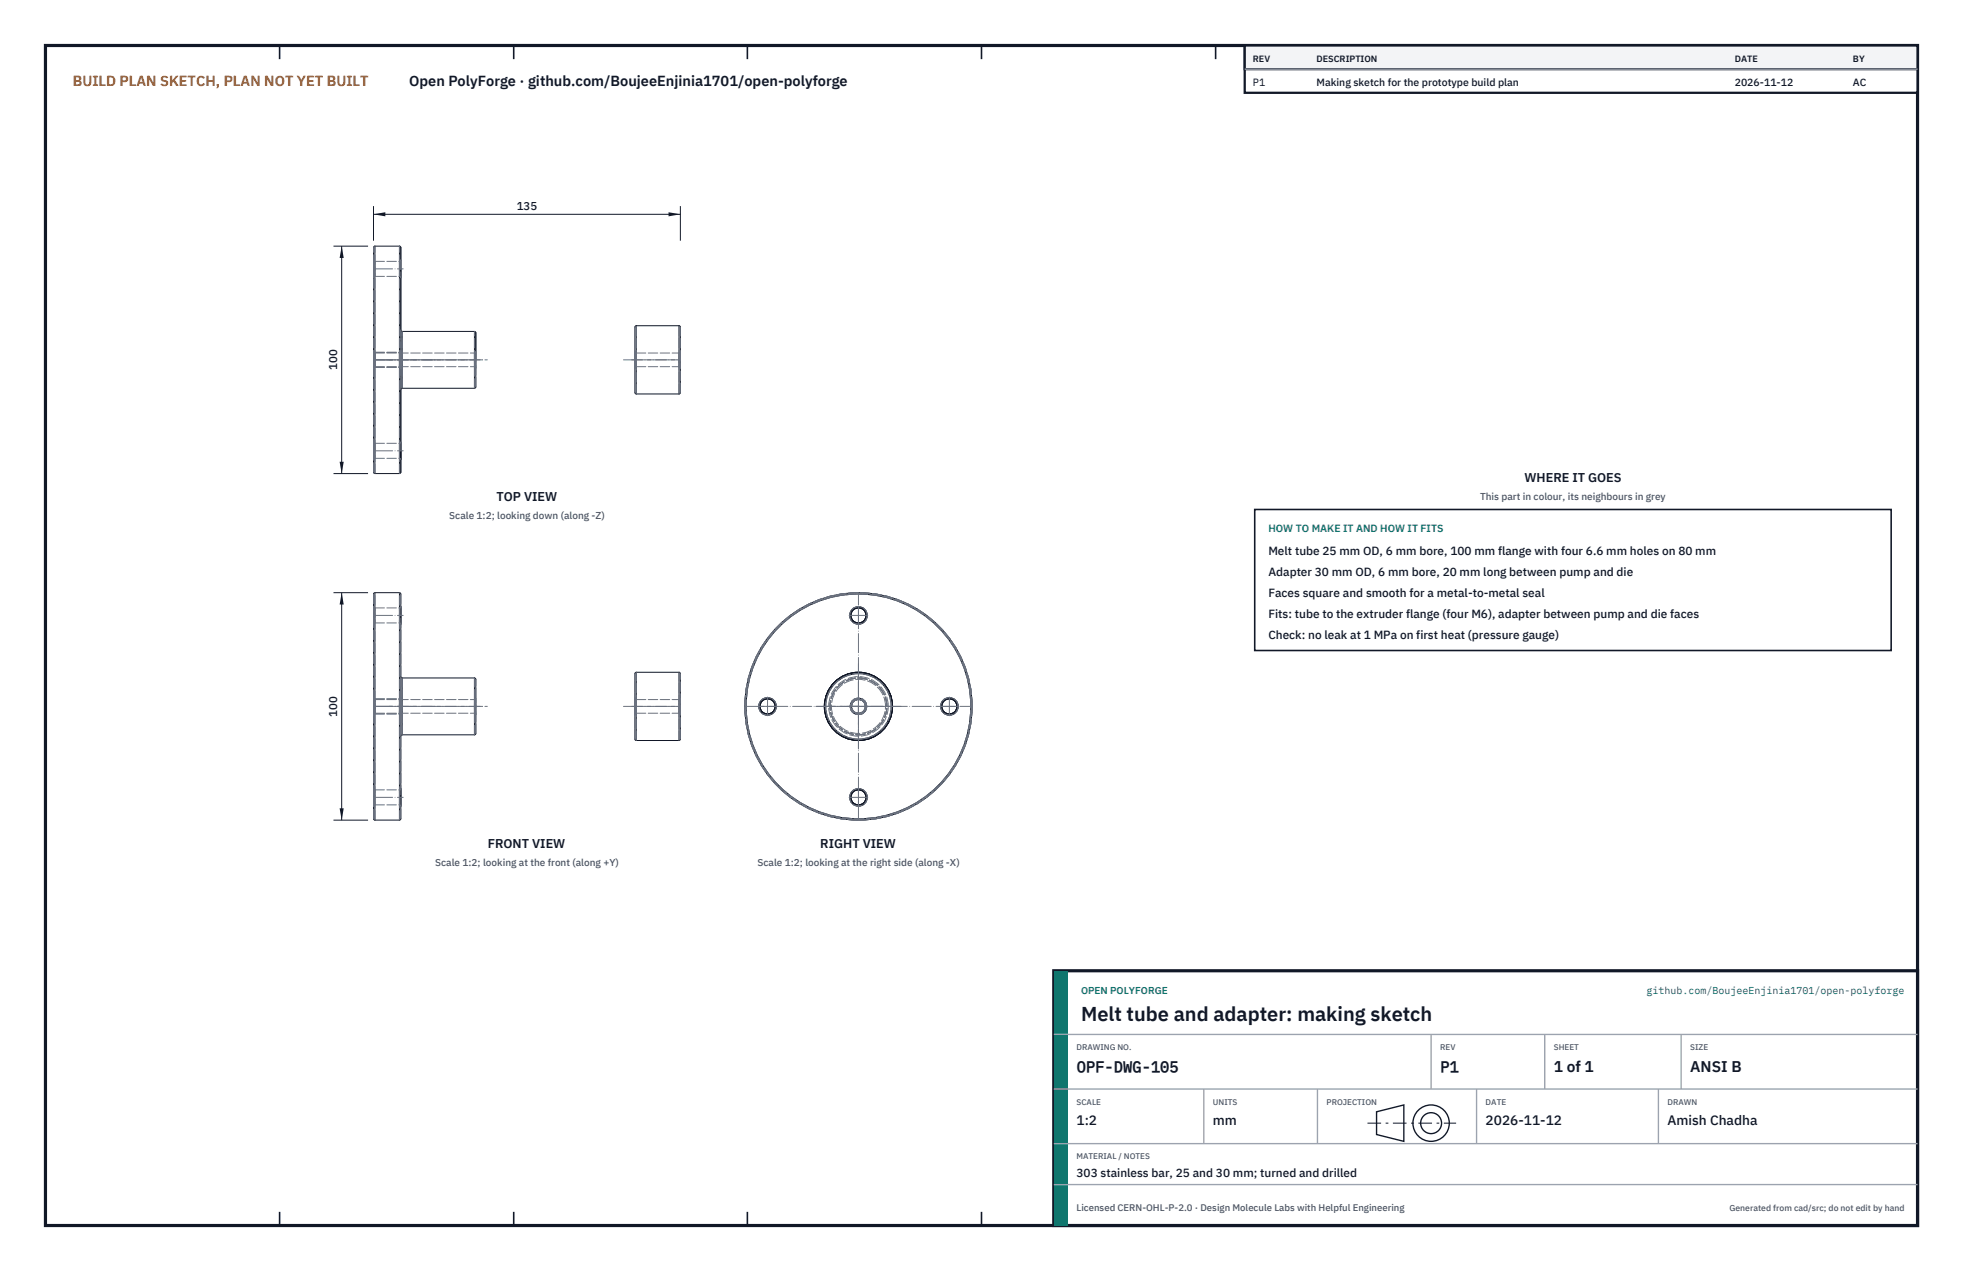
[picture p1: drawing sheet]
<svg xmlns="http://www.w3.org/2000/svg" width="432mm" height="279mm" viewBox="0 0 432 279" stroke-linecap="round" stroke-linejoin="round" font-family="sans-serif">
<path d="M10 10h411.8v259.4h-411.8z" fill="none" stroke="#111827" stroke-width=".7" stroke-linecap="butt"/>
<g fill="none" stroke="#111827" stroke-width=".35">
<path d="M61.5 10v3M113 10v3M164.4 10v3M215.9 10v3M267.4 10v3M318.9 10v3M370.3 10v3M61.5 266.4v3M113 266.4v3M164.4 266.4v3M215.9 266.4v3M267.4 266.4v3"/>
<path d="M318.9 266.4v3M370.3 266.4v3"/>
</g>
<g fill="none" stroke="#111727" stroke-width=".22">
<path d="M82.5 54.1l-.3 .3v49.4l.3 .3M82.5 54.1v50M82.5 54.1h5.4M87.9 54.1l.3 .3v49.4l-.3 .3M87.9 54.1v50M88.2 59.1v2M88.2 77.2v1.9M88.2 72.6l.3 .3M88.5 72.9v12.5M88.5 72.9h15.9M104.4 72.9l.3 .3v11.9l-.3 .3M104.4 72.9v12.5"/>
<path d="M140 71.6l-.3 .3v14.4l.3 .3M140 71.6v15M140 71.6h9.4M149.4 71.6l.3 .3v14.4l-.3 .3M149.4 71.6v15M149.7 79.1v1.8M88.2 99.1v2M88.5 85.4l-.3 .3M88.5 85.4h15.9M140 86.6h9.4M82.5 104.1h5.4M82.5 130.3l-.3 .3v49.4l.3 .3"/>
<path d="M82.5 130.3v50M82.5 130.3h5.4M87.9 130.3l.3 .3v49.4l-.3 .3M87.9 130.3v50M88.2 148.7l.3 .3M88.5 149v12.5M88.5 149h15.9M104.4 149l.3 .3v11.9l-.3 .3M104.4 149v12.5M140 147.8l-.3 .3v14.4l.3 .3M140 147.8v15M140 147.8h9.4"/>
<path d="M149.4 147.8l.3 .3v14.4l-.3 .3M149.4 147.8v15M88.5 161.5l-.3 .3M88.5 161.5h15.9M140 162.8h9.4M82.5 180.3h5.4"/>
<circle cx="188.8" cy="135.3" r="1.66"/>
<circle cx="188.8" cy="135.3" r="1.95"/>
<circle cx="168.8" cy="155.3" r="1.66"/>
<circle cx="168.8" cy="155.3" r="1.95"/>
<circle cx="188.8" cy="155.3" r="1.81"/>
<circle cx="188.8" cy="155.3" r="1.51"/>
<circle cx="188.8" cy="155.3" r="25"/>
<circle cx="188.8" cy="155.3" r="24.7"/>
<circle cx="188.8" cy="155.3" r="7.5"/>
<circle cx="188.8" cy="155.3" r="7.2"/>
<circle cx="208.8" cy="155.3" r="1.66"/>
<circle cx="208.8" cy="155.3" r="1.95"/>
<circle cx="188.8" cy="175.3" r="1.66"/>
<circle cx="188.8" cy="175.3" r="1.95"/>
</g>
<g fill="none" stroke="#6a7180" stroke-width=".22" stroke-dasharray="2.1 .5">
<path d="M82.2 59.1v-1.9M82.2 57.2v3.9M82.5 57.5h5.4M82.5 57.5l-.3-.3M82.5 59.1v-1.6M82.5 57.5v3.3M87.9 57.5l.3-.3M87.9 59.1v-1.6M87.9 57.5v3.3M88.2 59.1v-1.9M88.2 57.2v3.9M82.2 79.1v-24.7"/>
<path d="M82.2 79.1v-1.9M82.2 77.2v3.9M82.2 61.1v-2M82.2 79.1v-1.8M82.2 77.3v3.6M82.5 79.1h21.9M82.5 77.5h5.4M82.5 60.8h5.4M82.5 77.6h21.9M82.5 77.5l-.3-.3M82.5 60.8l-.3 .3M82.5 77.6l-.3-.3"/>
<path d="M82.5 79.1v-25M82.5 79.1v-1.6M82.5 77.5v3.3M82.5 60.8v-1.7M82.5 79.1v-1.5M82.5 77.6v3M87.9 77.5l.3-.3M87.9 60.8l.3 .3M87.9 79.1v-25M87.9 79.1v-1.6M87.9 77.5v3.3M87.9 60.8v-1.7"/>
<path d="M88.2 79.1v-6.5M88.2 72.6v13.1M88.2 79.1v-1.5M88.2 77.2v3.9M88.2 79.1v-1.9M88.5 79.1v-6.2M104.4 77.6l.3-.3M104.4 79.1v-6.2M104.4 79.1v-1.5M104.4 77.6v3M104.7 79.1v-1.8M104.7 77.3v3.6"/>
<path d="M139.7 79.1v-7.2M139.7 79.1v-1.8M139.7 77.3v3.6M140 77.6l-.3-.3M140 77.6h9.4M140 79.1v-7.5M140 79.1v-1.5M140 77.6v3M149.4 77.6l.3-.3M149.4 79.1v-7.5M149.4 79.1v-1.5M149.4 77.6v3"/>
<path d="M149.7 79.1v-7.2M149.7 79.1v-1.8M149.7 77.3v3.6M82.2 99.1v-1.9M82.2 97.2v3.9M82.2 81.1v-2M82.2 80.9v-1.8M82.5 97.5h5.4M82.5 80.8h5.4M82.5 80.6h21.9M82.5 97.5l-.3-.3M82.5 80.8l-.3 .3"/>
<path d="M82.5 80.6l-.3 .3M82.5 99.1v-1.6M82.5 97.5v3.3M82.5 80.8v-1.7M82.5 80.6v-1.5M87.9 97.5l.3-.3M87.9 80.8l.3 .3M87.9 99.1v-1.6M87.9 97.5v3.3M87.9 80.8v-1.7M88.2 85.7v-6.6M88.2 80.6v-1.5"/>
<path d="M88.2 99.1v-1.9M88.2 81.1v-2M88.5 85.4v-6.3M104.4 80.6l.3 .3M104.4 85.4v-6.3M104.4 80.6v-1.5M104.7 85.1v-6M104.7 80.9v-1.8M139.7 86.3v-7.2M139.7 80.9v-1.8M140 80.6l-.3 .3M140 80.6h9.4"/>
<path d="M140 86.6v-7.5M140 80.6v-1.5M149.4 80.6l.3 .3M149.4 86.6v-7.5M149.4 80.6v-1.5M149.7 86.3v-7.2M82.2 103.8v-24.7M82.2 101.1v-2M82.5 100.8h5.4M82.5 100.8l-.3 .3M82.5 104.1v-25M82.5 100.8v-1.7"/>
<path d="M87.9 100.8l.3 .3M87.9 104.1v-25M87.9 100.8v-1.7M82.2 137.2v-3.9M82.5 136.9h5.4M82.5 136.9l-.3 .3M82.5 133.6h5.4M82.5 133.6l-.3-.3M82.5 136.9v-3.3M82.5 133.6v3.3M87.9 133.6l.3-.3M87.9 136.9v-3.3"/>
<path d="M87.9 133.6v3.3M88.2 137.2l-.3-.3M82.2 157.2v-3.9M82.2 153.3v3.9M82.2 157.1v-3.6M82.2 153.5v3.6M82.5 156.9h5.4M82.5 156.8h21.9M82.5 156.9l-.3 .3M82.5 156.8l-.3 .3M82.5 153.6h5.4M82.5 153.8h21.9"/>
<path d="M82.5 153.6l-.3-.3M82.5 153.8l-.3-.3M82.5 156.9v-3.3M82.5 153.6v3.3M82.5 156.8v-3M82.5 153.8v3M87.9 153.6l.3-.3M87.9 156.9v-3.3M87.9 153.6v3.3M88.2 148.7v13.1M88.2 157.2v-3.9M88.2 153.3v3.9"/>
<path d="M88.2 157.2l-.3-.3M104.4 153.8l.3-.3M104.4 156.8v-3M104.4 153.8v3M104.7 157.1v-3.6M104.7 153.5v3.6M104.7 157.1l-.3-.3M139.7 157.1v-3.6M139.7 153.5v3.6M139.7 157.1l.3-.3M140 156.8h9.4M140 153.8l-.3-.3"/>
<path d="M140 153.8h9.4M140 156.8v-3M140 153.8v3M149.4 153.8l.3-.3M149.4 156.8v-3M149.4 153.8v3M149.7 157.1v-3.6M149.7 153.5v3.6M149.7 157.1l-.3-.3M82.2 180v-49.4M82.2 173.3v3.9M82.5 176.9h5.4"/>
<path d="M82.5 176.9l-.3 .3M82.5 173.6h5.4M82.5 173.6l-.3-.3M82.5 176.9v-3.3M82.5 173.6v3.3M87.9 173.6l.3-.3M87.9 176.9v-3.3M87.9 173.6v3.3M88.2 161.8v-13.1M88.2 180v-49.4M88.2 177.2l-.3-.3M88.5 161.5v-12.5"/>
<path d="M104.4 161.5v-12.5M104.7 161.2v-11.9M139.7 162.5v-14.4M140 162.8v-15M149.4 162.8v-15M149.7 162.5v-14.4M82.5 180.3v-50M87.9 180.3v-50"/>
<circle cx="188.8" cy="135.3" r="1.95"/>
<circle cx="168.8" cy="155.3" r="1.95"/>
<circle cx="188.8" cy="155.3" r="1.81"/>
<circle cx="188.8" cy="155.3" r="1.51"/>
<circle cx="188.8" cy="155.3" r="25"/>
<circle cx="188.8" cy="155.3" r="24.7"/>
<circle cx="188.8" cy="155.3" r="6.2"/>
<circle cx="188.8" cy="155.3" r="7.2"/>
<circle cx="188.8" cy="155.3" r="6.5"/>
<circle cx="188.8" cy="155.3" r="6"/>
<circle cx="208.8" cy="155.3" r="1.95"/>
<circle cx="188.8" cy="175.3" r="1.95"/>
</g>
<g fill="none" stroke="#6a7180" stroke-width=".22" stroke-dasharray="4.2 .5 0 .5">
<path d="M82.2 59.1h6.5M82.2 79.1h6.5M82.2 79.1h13.5M82.2 79.1h23.9M85.6 79.1h21.6M137.1 79.1h12.6M138.9 79.1h10.8M82.2 99.1h6.5M82.2 135.3h6.5M186.8 135.3h4.1M188.8 137.4v-4.2M82.2 155.3h6.5"/>
<path d="M82.2 155.3h13.5M82.2 155.3h23.9M85.6 155.3h21.6M137.1 155.3h12.6M138.9 155.3h10.8M163.8 155.3h50M166.8 155.3h4.1M168.8 157.3v-4.1M179.5 155.3h18.7M181 155.3h15.6M187 155.3h3.7M188.8 157.2v-3.8"/>
<path d="M206.8 155.3h4.1M208.8 157.3v-4.1M82.2 175.3h6.5M186.8 175.3h4.1M188.8 177.3v-4.1M188.8 164.7v-18.8M188.8 163.1v-15.6M188.8 180.3v-50"/>
</g>
<path d="M82.2 45.3v7.6M82.2 47.1h67.5M149.7 45.3v7.6" fill="none" stroke="#111827" stroke-width=".22"/>
<path d="M82.2 47.1l2.6-.4v.9zM147.1 46.7v.9l2.6-.5z" fill="#111827"/>
<path d="M73.4 54.1h7.6M75.2 54.1v50M73.4 104.1h7.6" fill="none" stroke="#111827" stroke-width=".22"/>
<path d="M75.2 54.1l-.5 2.6h.9zM74.7 101.5h.9l-.4 2.6z" fill="#111827"/>
<path d="M73.4 130.3h7.6M75.2 130.3v50M73.4 180.3h7.6" fill="none" stroke="#111827" stroke-width=".22"/>
<path d="M75.2 130.3l-.5 2.6h.9zM74.7 177.7h.9l-.4 2.6z" fill="#111827"/>
<path d="M276 112h140v31h-140z" fill="#fff" stroke="#111827" stroke-width=".35"/>
<path d="M273.8 10h148v10.4h-148z" fill="#fff" stroke="#111827" stroke-width=".5"/>
<path d="M273.8 10h148v5.2h-148z" fill="#f3f4f6" stroke="#111827" stroke-width=".5"/>
<path d="M273.8 15.2h148" fill="none" stroke="#9ca3af" stroke-width=".3"/>
<path d="M231.8 213.4h190v56h-190z" fill="#fff" stroke="#111827" stroke-width=".7" stroke-linecap="butt"/>
<path d="M231.8 213.4h3v56h-3z" fill="#0f766e"/>
<path d="M231.8 227.4h190M231.8 239.4h190M264.8 239.4v12M289.8 239.4v12M314.8 227.4v12M324.8 239.4v12M339.8 227.4v12M364.8 239.4v12M369.8 227.4v12M231.8 251.4h190M231.8 260.4h190" fill="none" stroke="#9ca3af" stroke-width=".3"/>
<g fill="none" stroke="#111827" stroke-width=".3">
<path d="M302.8 244.4l6-1.5v8l-6-1.5z"/>
<circle cx="314.8" cy="246.9" r="4"/>
<circle cx="314.8" cy="246.9" r="2.3"/>
</g>
<path d="M300.8 246.9h19.5" fill="none" stroke="#111827" stroke-width=".22" stroke-dasharray="3 1 .6 1" stroke-linecap="butt"/>
<text font-size="4.4" fill="#111827" x="237.8" y="224.4">Melt tube and adapter: making sketch</text>
<g font-size="3.4" fill="#111827">
<text x="236.8" y="235.6">OPF-DWG-105</text>
<text x="316.8" y="235.6">P1</text>
<text x="341.8" y="235.6">1 of 1</text>
<text x="371.8" y="235.6">ANSI B</text>
</g>
<text font-size="3.2" fill="#b45309" x="16" y="19">BUILD PLAN SKETCH, PLAN NOT YET BUILT</text>
<text font-size="3.2" fill="#111827" x="90" y="19">Open PolyForge · github.com/BoujeeEnjinia1701/open-polyforge</text>
<g font-size="3" fill="#111827">
<text x="236.8" y="247.2">1:2</text>
<text x="266.8" y="247.2">mm</text>
<text x="326.8" y="247.2">2026-11-12</text>
<text x="366.8" y="247.2">Amish Chadha</text>
</g>
<g font-size="2.8" fill="#111827">
<text x="335.3" y="106">WHERE IT GOES</text>
<text x="109.2" y="110.2">TOP VIEW</text>
<text x="107.3" y="186.4">FRONT VIEW</text>
<text x="180.4" y="186.4">RIGHT VIEW</text>
</g>
<g font-size="2.6" fill="#111827">
<text x="279" y="122">Melt tube 25 mm OD, 6 mm bore, 100 mm flange with four 6.6 mm holes on 80 mm</text>
<text x="279" y="126.6">Adapter 30 mm OD, 6 mm bore, 20 mm long between pump and die</text>
<text x="279" y="131.2">Faces square and smooth for a metal-to-metal seal</text>
<text x="279" y="135.8">Fits: tube to the extruder flange (four M6), adapter between pump and die faces</text>
<text x="279" y="140.4">Check: no leak at 1 MPa on first heat (pressure gauge)</text>
<text x="236.8" y="258.8">303 stainless bar, 25 and 30 mm; turned and drilled</text>
</g>
<g font-size="2.5" fill="#111827">
<text x="113.7" y="46.1">135</text>
<text x="74.2" y="81.4" transform="rotate(-90 74.2 81.4)">100</text>
<text x="74.2" y="157.5" transform="rotate(-90 74.2 157.5)">100</text>
</g>
<g font-size="2.3" fill="#111827">
<text x="275.6" y="18.8">P1</text>
<text x="289.6" y="18.8">Making sketch for the prototype build plan</text>
<text x="381.6" y="18.8">2026-11-12</text>
<text x="407.6" y="18.8">AC</text>
</g>
<text font-size="2.3" fill="#0f766e" x="279" y="117">HOW TO MAKE IT AND HOW IT FITS</text>
<g font-size="2.2" fill="#4b5563">
<text x="325.6" y="110">This part in colour, its neighbours in grey</text>
<text x="98.8" y="114.2">Scale 1:2; looking down (along -Z)</text>
<text x="95.7" y="190.4">Scale 1:2; looking at the front (along +Y)</text>
<text x="166.6" y="190.4">Scale 1:2; looking at the right side (along -X)</text>
</g>
<g font-size="2.2" fill="#0f766e">
<text x="237.8" y="218.4">OPEN POLYFORGE</text>
<text x="362.2" y="218.4">github.com/BoujeeEnjinia1701/open-polyforge</text>
</g>
<text font-size="2.1" fill="#4b5563" x="236.8" y="266.2">Licensed CERN-OHL-P-2.0 · Design Molecule Labs with Helpful Engineering</text>
<g font-size="2" fill="#111827">
<text x="275.6" y="13.6">REV</text>
<text x="289.6" y="13.6">DESCRIPTION</text>
<text x="381.6" y="13.6">DATE</text>
<text x="407.6" y="13.6">BY</text>
</g>
<text font-size="1.9" fill="#4b5563" x="380.4" y="266.2">Generated from cad/src; do not edit by hand</text>
<g font-size="1.8" fill="#4b5563">
<text x="236.8" y="230.8">DRAWING NO.</text>
<text x="316.8" y="230.8">REV</text>
<text x="341.8" y="230.8">SHEET</text>
<text x="371.8" y="230.8">SIZE</text>
<text x="236.8" y="242.8">SCALE</text>
<text x="266.8" y="242.8">UNITS</text>
<text x="291.8" y="242.8">PROJECTION</text>
<text x="326.8" y="242.8">DATE</text>
<text x="366.8" y="242.8">DRAWN</text>
<text x="236.8" y="254.8">MATERIAL / NOTES</text>
</g>
</svg>
